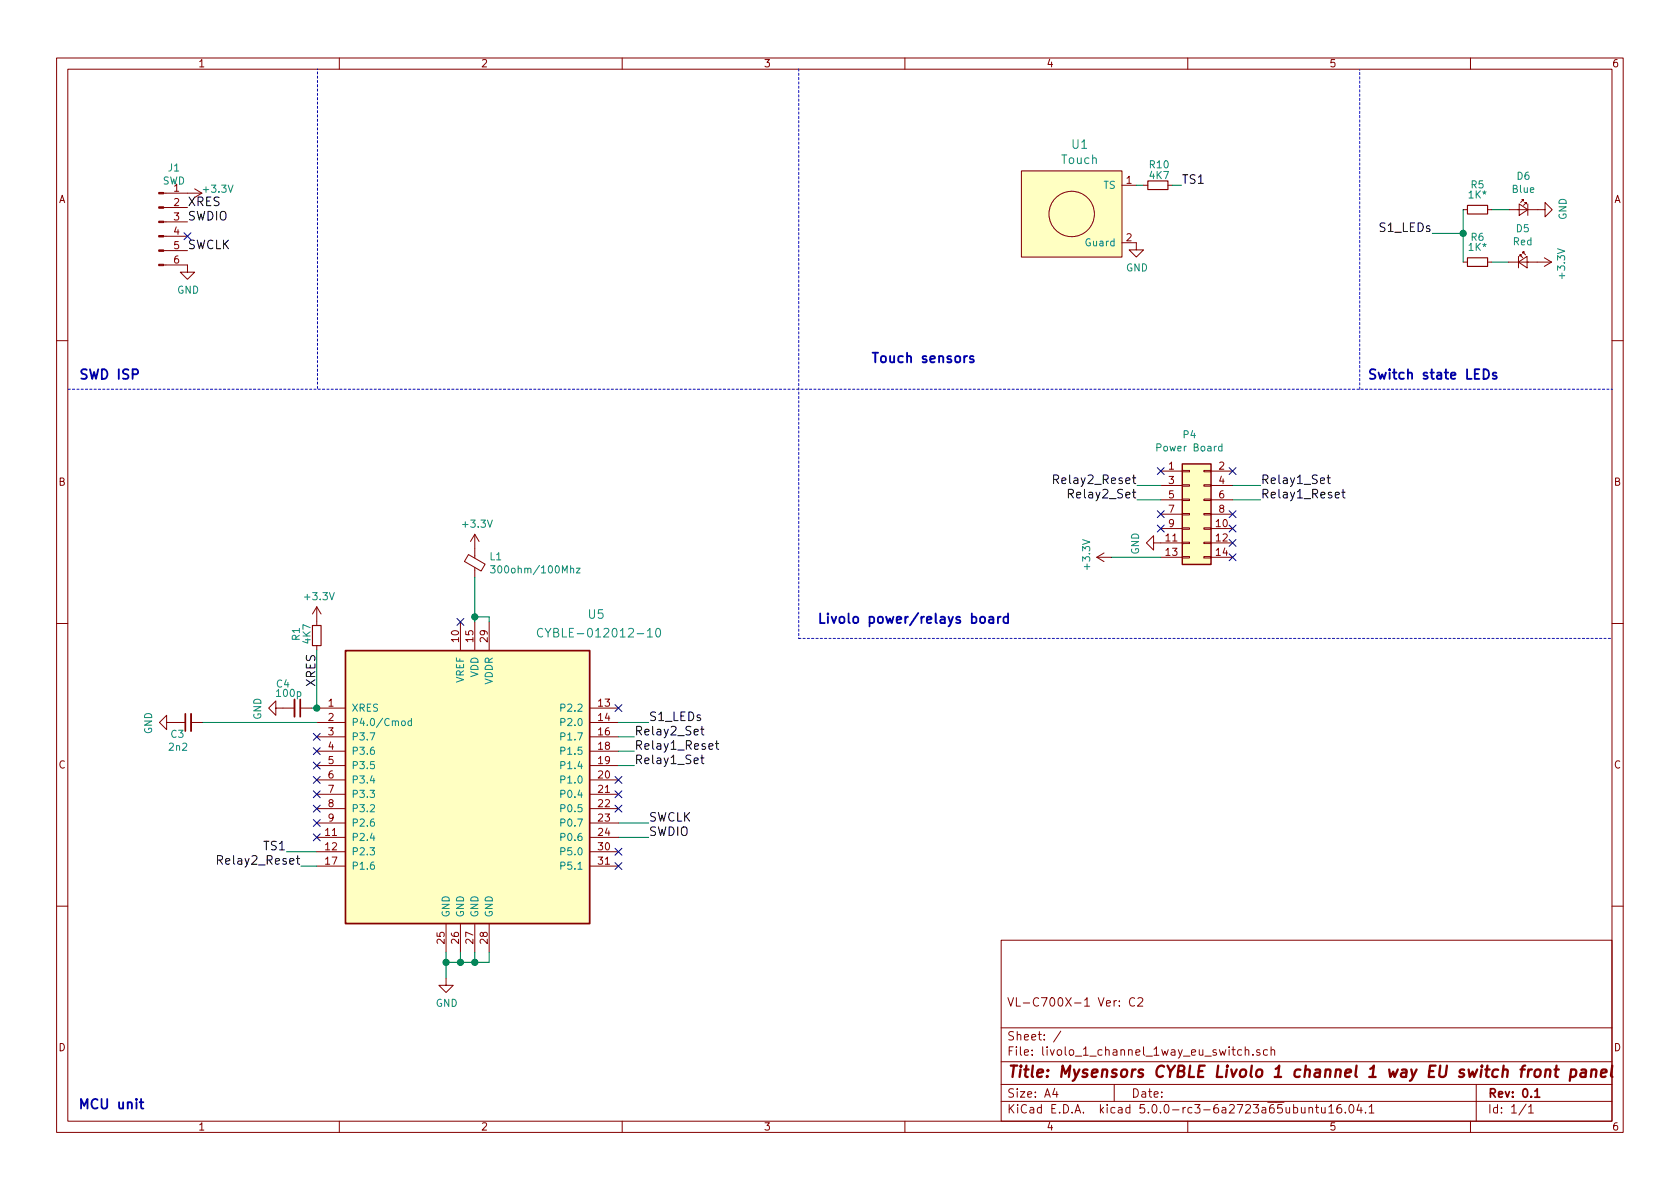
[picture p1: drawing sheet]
EESchema Schematic File Version 4
EELAYER 26 0
EELAYER END
$Descr A4 11693 8268
encoding utf-8
Sheet 1 1
Title "Mysensors CYBLE Livolo 1 channel 1 way EU switch front panel"
Date ""
Rev "0.1"
Comp ""
Comment1 "VL-C700X-1 Ver: C2"
Comment2 ""
Comment3 ""
Comment4 ""
$EndDescr
Text Notes 5685 4345 0    67   ~ 13
Livolo power/relays board
Text Notes 545  2645 0    67   ~ 13
SWD ISP
Text Notes 540  7725 0    67   ~ 13
MCU unit
Text Notes 9515 2645 0    67   ~ 13
Switch state LEDs
$Comp
L livolo_2_channels_1way_eu_switch-archive:livolo_2_channels_1way_eu_switch-archive_Conn_02x07_Odd_Even P4
U 1 1
P 8280 3570
F 0 "P4" H 8280 4125 50  0000 C CNN
F 1 "Power Board" H 8280 4034 50  0000 C CNN
F 2 "Pin_Headers:Pin_Header_Straight_2x07_Pitch2.00mm" H 8280 3943 50  0001 C CNN
F 3 "http://www.tme.eu/ro/Document/dd1ceac14413aeeec818bc9967f247e1/zl262-dg.pdf" H 8280 2370 50  0001 C CNN
F 4 "ZL262-14DG" H 8280 3570 60  0001 C CNN "Part No"
F 5 "Ninigi" H 8280 3570 60  0001 C CNN "Vendor"
	1    8280 3570
	1    0    0    -1  
$EndComp
$Comp
L livolo_2_channels_1way_eu_switch-archive:livolo_2_channels_1way_eu_switch-archive_LED_Small D6
U 1 1
P 10605 1450
F 0 "D6" H 10605 1685 50  0000 C CNN
F 1 "Blue" H 10605 1594 50  0000 C CNN
F 2 "Diodes_SMD:D_0603" V 10605 1450 50  0001 C CNN
F 3 "http://www.tme.eu/ro/Document/2ff6cd49d353fcb76ded3ea208e0eb10/OSXX0603C1E.pdf" V 10605 1450 50  0001 C CNN
F 4 "OSB50603C1E" H 10605 1450 60  0001 C CNN "Part No"
F 5 "2.5-3.4V/5mA" H 10605 1450 60  0001 C CNN "Rating"
F 6 "Optosupply" H 10605 1450 60  0001 C CNN "Vendor"
	1    10605 1450
	-1   0    0    -1  
$EndComp
$Comp
L livolo_2_channels_1way_eu_switch-archive:livolo_2_channels_1way_eu_switch-archive_LED_Small D5
U 1 1
P 10600 1815
F 0 "D5" H 10600 2050 50  0000 C CNN
F 1 "Red" H 10600 1959 50  0000 C CNN
F 2 "Diodes_SMD:D_0603" V 10600 1815 50  0001 C CNN
F 3 "http://www.tme.eu/ro/Document/2ff6cd49d353fcb76ded3ea208e0eb10/OSXX0603C1E.pdf" V 10600 1815 50  0001 C CNN
F 4 "OSR50603C1E" H 10600 1815 60  0001 C CNN "Part No"
F 5 "1.6-2.4V/5mA" H 10600 1815 60  0001 C CNN "Rating"
F 6 "Optosupply" H 10600 1815 60  0001 C CNN "Vendor"
	1    10600 1815
	1    0    0    -1  
$EndComp
$Comp
L livolo_2_channels_1way_eu_switch-archive:livolo_2_channels_1way_eu_switch-archive_R_Small R5
U 1 1
P 10285 1450
F 0 "R5" V 10110 1450 50  0000 C CNN
F 1 "1K*" V 10180 1450 50  0000 C CNN
F 2 "myfootprints:R_0603_1608Metric_Pad0.99x1.00mm_HandSolder" V 10181 1450 50  0001 C CNN
F 3 "http://www.farnell.com/datasheets/1849611.pdf" H 10285 1450 50  0001 C CNN
F 4 "MCWR06X1001FTL" V 10285 1450 60  0001 C CNN "Part No"
F 5 "50V/100mW" V 10285 1450 60  0001 C CNN "Rating"
F 6 "Multicomp" V 10285 1450 60  0001 C CNN "Vendor"
	1    10285 1450
	0    1    1    0   
$EndComp
$Comp
L livolo_2_channels_1way_eu_switch-archive:livolo_2_channels_1way_eu_switch-archive_R_Small R6
U 1 1
P 10285 1815
F 0 "R6" V 10110 1815 50  0000 C CNN
F 1 "1K*" V 10180 1815 50  0000 C CNN
F 2 "myfootprints:R_0603_1608Metric_Pad0.99x1.00mm_HandSolder" V 10181 1815 50  0001 C CNN
F 3 "http://www.farnell.com/datasheets/1849611.pdf" H 10285 1815 50  0001 C CNN
F 4 "MCWR06X1001FTL" V 10285 1815 60  0001 C CNN "Part No"
F 5 "50V/100mW" V 10285 1815 60  0001 C CNN "Rating"
F 6 "Multicomp" V 10285 1815 60  0001 C CNN "Vendor"
	1    10285 1815
	0    1    1    0   
$EndComp
$Comp
L livolo_2_channels_1way_eu_switch-archive:livolo_2_channels_1way_eu_switch-archive_GND #PWR07
U 1 1
P 8080 3770
F 0 "#PWR07" H 8080 3520 50  0001 C CNN
F 1 "GND" H 8085 3597 50  0000 C CNN
F 2 "" H 8080 3770 50  0000 C CNN
F 3 "" H 8080 3770 50  0000 C CNN
	1    8080 3770
	0    1    1    0   
$EndComp
NoConn ~ 8080 3270
NoConn ~ 8080 3570
$Comp
L livolo_2_channels_1way_eu_switch-archive:livolo_2_channels_1way_eu_switch-archive_GND #PWR08
U 1 1
P 10705 1450
F 0 "#PWR08" H 10705 1200 50  0001 C CNN
F 1 "GND" H 10710 1277 50  0000 C CNN
F 2 "" H 10705 1450 50  0000 C CNN
F 3 "" H 10705 1450 50  0000 C CNN
	1    10705 1450
	0    -1   -1   0   
$EndComp
$Comp
L livolo_2_channels_1way_eu_switch-archive:livolo_2_channels_1way_eu_switch-archive_+3.3V #PWR010
U 1 1
P 10700 1815
F 0 "#PWR010" H 10700 1665 50  0001 C CNN
F 1 "+3.3V" H 10715 1988 50  0000 C CNN
F 2 "" H 10700 1815 50  0000 C CNN
F 3 "" H 10700 1815 50  0000 C CNN
	1    10700 1815
	0    1    1    0   
$EndComp
Text Label 9970 1615 2    60   ~ 0
S1_LEDs
Text Label 8775 3370 0    60   ~ 0
Relay1_Set
Text Label 8775 3470 0    60   ~ 0
Relay1_Reset
Text Label 7915 3370 2    60   ~ 0
Relay2_Reset
Text Label 7915 3470 2    60   ~ 0
Relay2_Set
NoConn ~ 8580 3570
NoConn ~ 8580 3670
NoConn ~ 8580 3770
NoConn ~ 8580 3870
NoConn ~ 8080 3670
$Comp
L livolo_2_channels_1way_eu_switch-archive:livolo_2_channels_1way_eu_switch-archive_+3.3V #PWR012
U 1 1
P 3305 3810
F 0 "#PWR012" H 3305 3660 50  0001 C CNN
F 1 "+3.3V" H 3320 3983 50  0000 C CNN
F 2 "" H 3305 3810 50  0000 C CNN
F 3 "" H 3305 3810 50  0000 C CNN
	1    3305 3810
	1    0    0    -1  
$EndComp
$Comp
L livolo_2_channels_1way_eu_switch-archive:livolo_2_channels_1way_eu_switch-archive_GND #PWR013
U 1 1
P 3105 6800
F 0 "#PWR013" H 3105 6550 50  0001 C CNN
F 1 "GND" H 3110 6627 50  0000 C CNN
F 2 "" H 3105 6800 50  0000 C CNN
F 3 "" H 3105 6800 50  0000 C CNN
	1    3105 6800
	1    0    0    -1  
$EndComp
$Comp
L livolo_2_channels_1way_eu_switch-archive:livolo_2_channels_1way_eu_switch-archive_GND #PWR015
U 1 1
P 1305 1835
F 0 "#PWR015" H 1305 1585 50  0001 C CNN
F 1 "GND" H 1310 1662 50  0000 C CNN
F 2 "" H 1305 1835 50  0000 C CNN
F 3 "" H 1305 1835 50  0000 C CNN
	1    1305 1835
	1    0    0    -1  
$EndComp
Text Label 1305 1535 0    60   ~ 0
SWDIO
Text Label 1305 1735 0    60   ~ 0
SWCLK
Wire Notes Line
	475  2700 11225 2700
Wire Notes Line
	2210 2695 2210 470 
Wire Notes Line
	9465 2700 9465 475 
Wire Wire Line
	10385 1450 10505 1450
Wire Wire Line
	10385 1815 10500 1815
Wire Wire Line
	10185 1450 10185 1615
Wire Wire Line
	10185 1615 9970 1615
Connection ~ 10185 1615
Wire Wire Line
	8080 3470 7915 3470
Wire Wire Line
	8580 3370 8775 3370
Wire Wire Line
	8580 3470 8775 3470
Wire Wire Line
	8080 3370 7915 3370
Wire Notes Line
	7175 4435 11225 4435
Text Label 4515 5820 0    60   ~ 0
SWDIO
Text Label 4515 5720 0    60   ~ 0
SWCLK
$Comp
L livolo_2_channels_1way_eu_switch-archive:livolo_2_channels_1way_eu_switch-archive_+3.3V #PWR016
U 1 1
P 1305 1335
F 0 "#PWR016" H 1305 1185 50  0001 C CNN
F 1 "+3.3V" V 1275 1545 50  0000 C CNN
F 2 "" H 1305 1335 50  0000 C CNN
F 3 "" H 1305 1335 50  0000 C CNN
	1    1305 1335
	0    1    1    0   
$EndComp
Text Label 4515 5020 0    60   ~ 0
S1_LEDs
Text Label 4415 5320 0    60   ~ 0
Relay1_Set
Text Label 4415 5220 0    60   ~ 0
Relay1_Reset
Text Label 4415 5120 0    60   ~ 0
Relay2_Set
Text Label 2095 6020 2    60   ~ 0
Relay2_Reset
Text Label 1995 5920 2    60   ~ 0
TS1
Wire Wire Line
	2205 5920 1995 5920
Wire Notes Line
	5560 470  5560 4435
Wire Notes Line
	5560 4435 7170 4435
$Comp
L livolo_2_channels_1way_eu_switch-archive:livolo_2_channels_1way_eu_switch-archive_Touch U1
U 1 1
P 7460 1480
F 0 "U1" H 7516 1967 60  0000 C CNN
F 1 "Touch" H 7516 1861 60  0000 C CNN
F 2 "myfootprints:livolo_ts_guard_cut_left" H 7460 1480 60  0001 C CNN
F 3 "" H 7460 1480 60  0001 C CNN
	1    7460 1480
	1    0    0    -1  
$EndComp
Wire Wire Line
	7960 1280 7910 1280
$Comp
L livolo_2_channels_1way_eu_switch-archive:livolo_2_channels_1way_eu_switch-archive_R_Small R10
U 1 1
P 8060 1280
F 0 "R10" V 8200 1270 50  0000 C CNN
F 1 "4K7" V 8125 1270 50  0000 C CNN
F 2 "myfootprints:R_0603_1608Metric_Pad0.99x1.00mm_HandSolder" V 7956 1280 50  0001 C CNN
F 3 "http://www.farnell.com/datasheets/1849611.pdf" H 8060 1280 50  0001 C CNN
F 4 "MCWR06X1001FTL" V 8060 1280 60  0001 C CNN "Part No"
F 5 "50V/100mW" V 8060 1280 60  0001 C CNN "Rating"
F 6 "Multicomp" V 8060 1280 60  0001 C CNN "Vendor"
	1    8060 1280
	0    -1   -1   0   
$EndComp
Wire Wire Line
	4305 5820 4515 5820
Wire Wire Line
	4305 5720 4515 5720
Wire Wire Line
	8080 3870 7735 3870
$Comp
L livolo_2_channels_1way_eu_switch-archive:livolo_2_channels_1way_eu_switch-archive_+3.3V #PWR025
U 1 1
P 7735 3870
F 0 "#PWR025" H 7735 3720 50  0001 C CNN
F 1 "+3.3V" H 7750 4043 50  0000 C CNN
F 2 "" H 7735 3870 50  0000 C CNN
F 3 "" H 7735 3870 50  0000 C CNN
	1    7735 3870
	0    -1   -1   0   
$EndComp
Wire Wire Line
	10185 1615 10185 1815
$Comp
L livolo_2_channels_1way_eu_switch-archive:livolo_2_channels_1way_eu_switch-archive_CYBLE-012012-10 U5
U 1 1
P 2205 4920
F 0 "U5" H 4150 5575 60  0000 C CNN
F 1 "CYBLE-012012-10" H 4170 5445 60  0000 C CNN
F 2 "myfootprints:CYBLE-012012-10" H 2205 4920 50  0001 C CNN
F 3 "" H 2205 4920 50  0001 C CNN
	1    2205 4920
	1    0    0    -1  
$EndComp
Wire Wire Line
	3105 6620 3105 6690
Wire Wire Line
	3105 6690 3205 6690
Wire Wire Line
	3405 6690 3405 6620
Wire Wire Line
	3305 6620 3305 6690
Connection ~ 3305 6690
Wire Wire Line
	3305 6690 3405 6690
Wire Wire Line
	3205 6620 3205 6690
Connection ~ 3205 6690
Wire Wire Line
	3205 6690 3305 6690
Wire Wire Line
	3105 6690 3105 6800
Connection ~ 3105 6690
$Comp
L livolo_2_channels_1way_eu_switch-archive:livolo_2_channels_1way_eu_switch-archive_C_Small C3
U 1 1
P 1310 5020
F 0 "C3" V 1225 5095 50  0000 C CNN
F 1 "2n2" V 1135 5090 50  0000 C CNN
F 2 "Capacitors_SMD:C_0603_HandSoldering" H 1402 4929 50  0001 L CNN
F 3 "http://www.farnell.com/datasheets/1901289.pdf" H 1310 5020 50  0001 C CNN
F 4 "MC0603B104K250CT" H 1310 5020 60  0001 C CNN "Part No"
F 5 "X7R/25V" H 1310 5020 60  0001 C CNN "Rating"
F 6 "Multicomp" H 1310 5020 60  0001 C CNN "Vendor"
	1    1310 5020
	0    -1   -1   0   
$EndComp
$Comp
L livolo_2_channels_1way_eu_switch-archive:livolo_2_channels_1way_eu_switch-archive_GND #PWR01
U 1 1
P 1210 5020
F 0 "#PWR01" H 1210 4770 50  0001 C CNN
F 1 "GND" H 1215 4847 50  0000 C CNN
F 2 "" H 1210 5020 50  0000 C CNN
F 3 "" H 1210 5020 50  0000 C CNN
	1    1210 5020
	0    1    1    0   
$EndComp
Wire Wire Line
	3405 4285 3405 4320
Wire Wire Line
	3305 4320 3305 4285
Connection ~ 3305 4285
Wire Wire Line
	3305 4285 3405 4285
Text Label 8225 1280 0    60   ~ 0
TS1
Wire Wire Line
	8160 1280 8225 1280
$Comp
L livolo_2_channels_1way_eu_switch-archive:livolo_2_channels_1way_eu_switch-archive_GND #PWR04
U 1 1
P 7910 1680
F 0 "#PWR04" H 7910 1430 50  0001 C CNN
F 1 "GND" H 7915 1507 50  0000 C CNN
F 2 "" H 7910 1680 50  0000 C CNN
F 3 "" H 7910 1680 50  0000 C CNN
	1    7910 1680
	1    0    0    -1  
$EndComp
Wire Wire Line
	2205 5020 1410 5020
$Comp
L livolo_2_channels_1way_eu_switch-archive:livolo_2_channels_1way_eu_switch-archive_R_Small R1
U 1 1
P 2205 4415
F 0 "R1" V 2345 4405 50  0000 C CNN
F 1 "4K7" V 2270 4405 50  0000 C CNN
F 2 "myfootprints:R_0603_1608Metric_Pad0.99x1.00mm_HandSolder" V 2101 4415 50  0001 C CNN
F 3 "http://www.farnell.com/datasheets/1849611.pdf" H 2205 4415 50  0001 C CNN
F 4 "MCWR06X1001FTL" V 2205 4415 60  0001 C CNN "Part No"
F 5 "50V/100mW" V 2205 4415 60  0001 C CNN "Rating"
F 6 "Multicomp" V 2205 4415 60  0001 C CNN "Vendor"
	1    2205 4415
	-1   0    0    1   
$EndComp
$Comp
L livolo_2_channels_1way_eu_switch-archive:livolo_2_channels_1way_eu_switch-archive_C_Small C4
U 1 1
P 2070 4920
F 0 "C4" V 1900 4820 50  0000 C CNN
F 1 "100p" V 1965 4860 50  0000 C CNN
F 2 "Capacitors_SMD:C_0603_HandSoldering" H 2162 4829 50  0001 L CNN
F 3 "http://www.farnell.com/datasheets/1901289.pdf" H 2070 4920 50  0001 C CNN
F 4 "MC0603B104K250CT" H 2070 4920 60  0001 C CNN "Part No"
F 5 "X7R/25V" H 2070 4920 60  0001 C CNN "Rating"
F 6 "Multicomp" H 2070 4920 60  0001 C CNN "Vendor"
	1    2070 4920
	0    1    1    0   
$EndComp
Wire Wire Line
	2170 4920 2205 4920
Wire Wire Line
	2205 4515 2205 4920
Connection ~ 2205 4920
$Comp
L livolo_2_channels_1way_eu_switch-archive:livolo_2_channels_1way_eu_switch-archive_GND #PWR02
U 1 1
P 1970 4920
F 0 "#PWR02" H 1970 4670 50  0001 C CNN
F 1 "GND" H 1975 4747 50  0000 C CNN
F 2 "" H 1970 4920 50  0000 C CNN
F 3 "" H 1970 4920 50  0000 C CNN
	1    1970 4920
	0    1    1    0   
$EndComp
$Comp
L livolo_2_channels_1way_eu_switch-archive:livolo_2_channels_1way_eu_switch-archive_+3.3V #PWR03
U 1 1
P 2205 4315
F 0 "#PWR03" H 2205 4165 50  0001 C CNN
F 1 "+3.3V" H 2220 4488 50  0000 C CNN
F 2 "" H 2205 4315 50  0000 C CNN
F 3 "" H 2205 4315 50  0000 C CNN
	1    2205 4315
	1    0    0    -1  
$EndComp
Text Label 2205 4775 1    60   ~ 0
XRES
$Comp
L livolo_2_channels_1way_eu_switch-archive:Connector_Conn_01x06_Male J1
U 1 1
P 1105 1535
F 0 "J1" H 1211 1913 50  0000 C CNN
F 1 "SWD" H 1211 1822 50  0000 C CNN
F 2 "myfootprints:AVR_ISP_SMT_Small_02x03" H 1105 1535 50  0001 C CNN
F 3 "~" H 1105 1535 50  0001 C CNN
	1    1105 1535
	1    0    0    -1  
$EndComp
Text Label 1305 1435 0    60   ~ 0
XRES
NoConn ~ 1305 1635
NoConn ~ 8580 3270
Wire Wire Line
	4305 5020 4515 5020
Wire Wire Line
	4305 5320 4415 5320
Wire Wire Line
	4305 5220 4415 5220
Wire Wire Line
	2205 6020 2095 6020
Wire Wire Line
	4305 5120 4415 5120
NoConn ~ 4305 4920
NoConn ~ 4305 5620
NoConn ~ 4305 5920
NoConn ~ 4305 6020
NoConn ~ 2205 5720
$Comp
L livolo_2_channels_1way_eu_switch-archive:Device_Ferrite_Bead_Small L1
U 1 1
P 3305 3910
F 0 "L1" H 3405 3956 50  0000 L CNN
F 1 "300ohm/100Mhz" H 3405 3865 50  0000 L CNN
F 2 "myfootprints:R_0603_1608Metric_Pad0.99x1.00mm_HandSolder" V 3235 3910 50  0001 C CNN
F 3 "~" H 3305 3910 50  0001 C CNN
	1    3305 3910
	1    0    0    -1  
$EndComp
NoConn ~ 3205 4320
Wire Wire Line
	3305 4010 3305 4285
Text Notes 6060 2530 0    67   ~ 13
Touch sensors
NoConn ~ 2205 5120
NoConn ~ 2205 5220
NoConn ~ 2205 5320
NoConn ~ 2205 5420
NoConn ~ 2205 5520
NoConn ~ 2205 5620
NoConn ~ 2205 5820
NoConn ~ 4305 5420
NoConn ~ 4305 5520
$EndSCHEMATC
